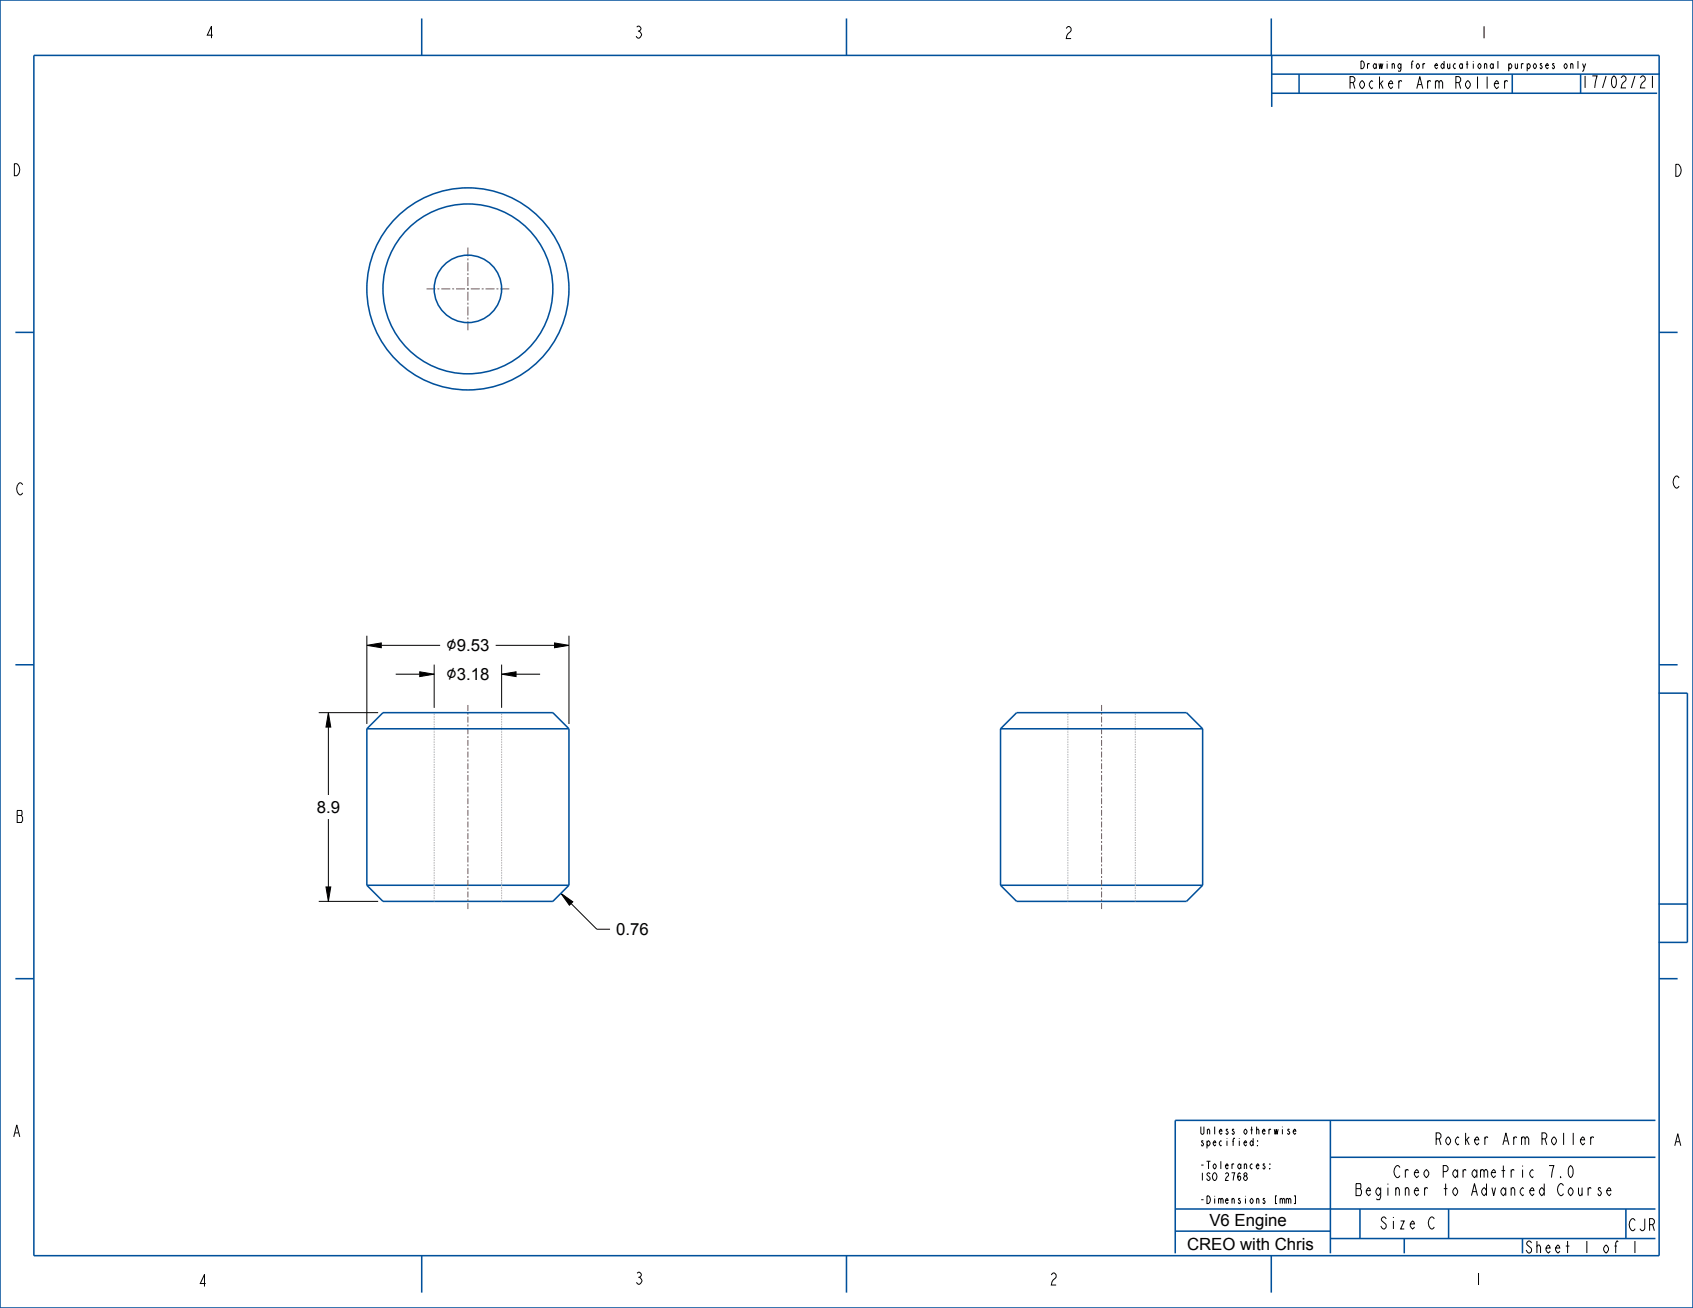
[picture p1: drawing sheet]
<svg xmlns="http://www.w3.org/2000/svg" width="559mm" height="432mm" viewBox="0 0 559 432" stroke-linecap="round" stroke-linejoin="round" font-family="sans-serif">
<path d="M121.1 213l4.7-.8v1.6zM183 212.2l4.8 .8-4.8 .8zM108.4 235.3l.8 4.7h-1.6zM138.5 221.8l4.8 .8-4.8 .8zM165.6 222.6l4.7-.8v1.6zM107.6 292.8h1.6l-.8 4.8zM185.1 294.9l4 2.8-1.2 1.1z" fill="#000"/>
<g fill="none" stroke="#000" stroke-width=".33">
<path d="M523.4 21l-.5 1.5M121.1 213l4.7-.8v1.6zM121.1 209.9v29.1M125.8 213h19.5M143.3 219.4v14.3M163.6 213h19.4M165.6 219.4v14.3M183 212.2l4.8 .8-4.8 .8zM187.8 209.9v29.1M105.2 235.3h19.6M108.4 235.3l.8 4.7h-1.6zM130.6 222.6h7.9"/>
<path d="M138.5 221.8l4.8 .8-4.8 .8zM165.6 222.6l4.7-.8v1.6zM170.3 222.6h8M108.4 240v22.4M108.4 270.4v22.4M105.2 297.6h19.6M107.6 292.8h1.6l-.8 4.8zM185.1 294.9l4 2.8-1.2 1.1zM188.5 298.3l8.5 8.5h4.4"/>
</g>
<g fill="none" stroke="#00509b" stroke-width=".51">
<path d="M0 0h558.8v431.8h-558.8zM11.2 18.3h536.4v396.2h-536.4zM139.2 6.1v12.2M279.4 6.1v12.2M419.6 6.1v12.2M419.8 18.2v17.1M419.8 30.8h127.2M419.8 24.5h128.1M428.8 24.5v6.3M499.1 24.5v6.3M5.1 109.7h6.1M547.6 109.7h6.1"/>
<path d="M5.1 219.5h6.1M547.6 219.5h6.1M547.5 228.8h9.4v82.3h-9.4M121.1 240.6l5.3-5.3h56.1l5.3 5.3M121.1 240.6v51.6M121.1 240.6h66.7M187.8 240.6v51.6M330.2 240.6h66.7M330.2 240.6l5.4-5.3h56l5.3 5.3M330.2 240.6v51.6M396.9 240.6v51.6M121.1 292.2l5.3 5.4h56.1l5.3-5.4"/>
<path d="M121.1 292.2h66.7M330.2 292.2l5.4 5.4h56l5.3-5.4M330.2 292.2h66.7M547.5 298.4h9.4M5.1 323.1h6.1M547.6 323.1h6.1M439.1 369.9v43.8M546.4 369.9h-158.5v43.8M387.9 399.1h158.5M439.1 382h107.3M448.9 399.1v9.8M478.1 399.1v9.8"/>
<path d="M536.7 399.1v9.8M139.2 414.5v12.2M279.4 414.5v12.2M387.9 406.4h51.2M419.6 414.5v12.2M439.1 408.9h107.3M463.5 408.9v4.8"/>
<circle cx="154.4" cy="95.4" r="33.4"/>
<circle cx="154.4" cy="95.4" r="28"/>
<circle cx="154.4" cy="95.4" r="11.1"/>
</g>
<g fill="none" stroke="#afafb4" stroke-width=".33">
<path d="M143.3 235.6v.5M143.3 236.4v.5M143.3 237.3v.5M143.3 238.1v.5M143.3 238.9v.5M143.3 239.8v.5M165.6 235.6v.5M165.6 236.4v.5M165.6 237.3v.5M165.6 238.1v.5M165.6 238.9v.5M165.6 239.8v.5"/>
<path d="M352.5 235.6v.5M352.5 236.4v.5M352.5 237.3v.5M352.5 238.1v.5M352.5 238.9v.5M352.5 239.8v.5M374.7 235.6v.5M374.7 236.4v.5M374.7 237.3v.5M374.7 238.1v.5M374.7 238.9v.5M374.7 239.8v.5"/>
<path d="M143.3 240.6v.5M143.3 241.4v.5M143.3 242.2v.5M143.3 243.1v.5M143.3 243.9v.5M143.3 244.7v.5M143.3 245.6v.5M143.3 246.4v.5M143.3 247.2v.5M143.3 248.1v.5M143.3 248.9v.5M143.3 249.7v.5"/>
<path d="M143.3 250.6v.4M143.3 251.4v.5M143.3 252.2v.5M143.3 253v.5M143.3 253.9v.5M143.3 254.7v.5M143.3 255.5v.5M143.3 256.4v.5M143.3 257.2v.5M143.3 258v.5M143.3 258.9v.5M143.3 259.7v.5"/>
<path d="M165.6 240.6v.5M165.6 241.4v.5M165.6 242.2v.5M165.6 243.1v.5M165.6 243.9v.5M165.6 244.7v.5M165.6 245.6v.5M165.6 246.4v.5M165.6 247.2v.5M165.6 248.1v.5M165.6 248.9v.5M165.6 249.7v.5"/>
<path d="M165.6 250.6v.4M165.6 251.4v.5M165.6 252.2v.5M165.6 253v.5M165.6 253.9v.5M165.6 254.7v.5M165.6 255.5v.5M165.6 256.4v.5M165.6 257.2v.5M165.6 258v.5M165.6 258.9v.5M165.6 259.7v.5"/>
<path d="M352.5 240.6v.5M352.5 241.4v.5M352.5 242.2v.5M352.5 243.1v.5M352.5 243.9v.5M352.5 244.7v.5M352.5 245.6v.5M352.5 246.4v.5M352.5 247.2v.5M352.5 248.1v.5M352.5 248.9v.5M352.5 249.7v.5"/>
<path d="M352.5 250.6v.4M352.5 251.4v.5M352.5 252.2v.5M352.5 253v.5M352.5 253.9v.5M352.5 254.7v.5M352.5 255.5v.5M352.5 256.4v.5M352.5 257.2v.5M352.5 258v.5M352.5 258.9v.5M352.5 259.7v.5"/>
<path d="M374.7 240.6v.5M374.7 241.4v.5M374.7 242.2v.5M374.7 243.1v.5M374.7 243.9v.5M374.7 244.7v.5M374.7 245.6v.5M374.7 246.4v.5M374.7 247.2v.5M374.7 248.1v.5M374.7 248.9v.5M374.7 249.7v.5"/>
<path d="M374.7 250.6v.4M374.7 251.4v.5M374.7 252.2v.5M374.7 253v.5M374.7 253.9v.5M374.7 254.7v.5M374.7 255.5v.5M374.7 256.4v.5M374.7 257.2v.5M374.7 258v.5M374.7 258.9v.5M374.7 259.7v.5"/>
<path d="M143.3 260.5v.5M143.3 261.3v.5M143.3 262.2v.5M143.3 263v.5M143.3 263.8v.5M143.3 264.7v.5M143.3 265.5v.5M143.3 266.3v.5M143.3 267.2v.5M143.3 268v.5M143.3 268.8v.5M143.3 269.7v.5"/>
<path d="M143.3 270.5v.5M143.3 271.3v.5M143.3 272.1v.5M143.3 273v.5M143.3 273.8v.5M143.3 274.6v.5M143.3 275.5v.5M143.3 276.3v.5M143.3 277.1v.5M143.3 278v.5M143.3 278.8v.5M143.3 279.6v.5"/>
<path d="M165.6 260.5v.5M165.6 261.3v.5M165.6 262.2v.5M165.6 263v.5M165.6 263.8v.5M165.6 264.7v.5M165.6 265.5v.5M165.6 266.3v.5M165.6 267.2v.5M165.6 268v.5M165.6 268.8v.5M165.6 269.7v.5"/>
<path d="M165.6 270.5v.5M165.6 271.3v.5M165.6 272.1v.5M165.6 273v.5M165.6 273.8v.5M165.6 274.6v.5M165.6 275.5v.5M165.6 276.3v.5M165.6 277.1v.5M165.6 278v.5M165.6 278.8v.5M165.6 279.6v.5"/>
<path d="M352.5 260.5v.5M352.5 261.3v.5M352.5 262.2v.5M352.5 263v.5M352.5 263.8v.5M352.5 264.7v.5M352.5 265.5v.5M352.5 266.3v.5M352.5 267.2v.5M352.5 268v.5M352.5 268.8v.5M352.5 269.7v.5"/>
<path d="M352.5 270.5v.5M352.5 271.3v.5M352.5 272.1v.5M352.5 273v.5M352.5 273.8v.5M352.5 274.6v.5M352.5 275.5v.5M352.5 276.3v.5M352.5 277.1v.5M352.5 278v.5M352.5 278.8v.5M352.5 279.6v.5"/>
<path d="M374.7 260.5v.5M374.7 261.3v.5M374.7 262.2v.5M374.7 263v.5M374.7 263.8v.5M374.7 264.7v.5M374.7 265.5v.5M374.7 266.3v.5M374.7 267.2v.5M374.7 268v.5M374.7 268.8v.5M374.7 269.7v.5"/>
<path d="M374.7 270.5v.5M374.7 271.3v.5M374.7 272.1v.5M374.7 273v.5M374.7 273.8v.5M374.7 274.6v.5M374.7 275.5v.5M374.7 276.3v.5M374.7 277.1v.5M374.7 278v.5M374.7 278.8v.5M374.7 279.6v.5"/>
<path d="M143.3 280.5v.5M143.3 281.3v.5M143.3 282.1v.5M143.3 282.9v.5M143.3 283.8v.5M143.3 284.6v.5M143.3 285.4v.5M143.3 286.3v.5M143.3 287.1v.5M143.3 287.9v.5M143.3 288.8v.5M143.3 289.6v.5"/>
<path d="M143.3 290.4v.5M143.3 291.3v.5M143.3 292.1v.5M143.3 292.9v.5M143.3 293.7v.5M143.3 294.6v.5M143.3 295.4v.5M143.3 296.2v.5M143.3 297.1v.5M165.6 280.5v.5M165.6 281.3v.5M165.6 282.1v.5"/>
<path d="M165.6 282.9v.5M165.6 283.8v.5M165.6 284.6v.5M165.6 285.4v.5M165.6 286.3v.5M165.6 287.1v.5M165.6 287.9v.5M165.6 288.8v.5M165.6 289.6v.5M165.6 290.4v.5M165.6 291.3v.5M165.6 292.1v.5"/>
<path d="M165.6 292.9v.5M165.6 293.7v.5M165.6 294.6v.5M165.6 295.4v.5M165.6 296.2v.5M165.6 297.1v.5M352.5 280.5v.5M352.5 281.3v.5M352.5 282.1v.5M352.5 282.9v.5M352.5 283.8v.5M352.5 284.6v.5"/>
<path d="M352.5 285.4v.5M352.5 286.3v.5M352.5 287.1v.5M352.5 287.9v.5M352.5 288.8v.5M352.5 289.6v.5M352.5 290.4v.5M352.5 291.3v.5M352.5 292.1v.5M352.5 292.9v.5M352.5 293.7v.5M352.5 294.6v.5"/>
<path d="M352.5 295.4v.5M352.5 296.2v.5M352.5 297.1v.5M374.7 280.5v.5M374.7 281.3v.5M374.7 282.1v.5M374.7 282.9v.5M374.7 283.8v.5M374.7 284.6v.5M374.7 285.4v.5M374.7 286.3v.5M374.7 287.1v.5"/>
<path d="M374.7 287.9v.5M374.7 288.8v.5M374.7 289.6v.5M374.7 290.4v.5M374.7 291.3v.5M374.7 292.1v.5M374.7 292.9v.5M374.7 293.7v.5M374.7 294.6v.5M374.7 295.4v.5M374.7 296.2v.5M374.7 297.1v.5"/>
</g>
<g fill="none" stroke="#785055" stroke-width=".33">
<path d="M140.8 95.4h3M144.4 95.4h.6M145.6 95.4h3M149.3 95.4h.6M150.5 95.4h3M154.1 95.4h.7M154.4 81.7v3M154.4 85.3v.6M154.4 86.6v3M154.4 90.2v.6M154.4 91.4v3M154.4 95.1v.6"/>
<path d="M154.4 96.3v3M154.4 99.9v.7M155.4 95.4h3M159 95.4h.6M160.3 95.4h2.9M163.9 95.4h.6M165.1 95.4h3M154.4 101.2v3M154.4 104.8v.6M154.4 106.1v2.9M154.4 232.7v2M154.4 235.3v.6"/>
<path d="M154.4 236.6v1.9M154.4 239.2v.6M363.6 232.7v2M363.6 235.3v.6M363.6 236.6v1.9M363.6 239.2v.6M154.4 240.4v2M154.4 243v.6M154.4 244.3v1.9M154.4 246.9v.6M154.4 248.1v2M154.4 250.7v.6"/>
<path d="M154.4 252v1.9M154.4 254.6v.6M154.4 255.8v2M154.4 258.4v.6M154.4 259.7v1.9M363.6 240.4v2M363.6 243v.6M363.6 244.3v1.9M363.6 246.9v.6M363.6 248.1v2M363.6 250.7v.6M363.6 252v1.9"/>
<path d="M363.6 254.6v.6M363.6 255.8v2M363.6 258.4v.6M363.6 259.7v1.9M154.4 262.3v.6M154.4 263.5v2M154.4 266.1v.6M154.4 267.4v1.9M154.4 270v.6M154.4 271.2v2M154.4 273.8v.6M154.4 275.1v1.9"/>
<path d="M154.4 277.6v.7M154.4 278.9v2M363.6 262.3v.6M363.6 263.5v2M363.6 266.1v.6M363.6 267.4v1.9M363.6 270v.6M363.6 271.2v2M363.6 273.8v.6M363.6 275.1v1.9M363.6 277.6v.7M363.6 278.9v2"/>
<path d="M154.4 281.5v.6M154.4 282.8v1.9M154.4 285.3v.7M154.4 286.6v2M154.4 289.2v.6M154.4 290.4v2M154.4 293v.7M154.4 294.3v2M154.4 296.9v.6M154.4 298.1v2M363.6 281.5v.6M363.6 282.8v1.9"/>
<path d="M363.6 285.3v.7M363.6 286.6v2M363.6 289.2v.6M363.6 290.4v2M363.6 293v.7M363.6 294.3v2M363.6 296.9v.6M363.6 298.1v2"/>
</g>
<g font-size="6">
<text x="147.3" y="215">⌀9.53</text>
<text x="147.3" y="224.6">⌀3.18</text>
</g>
<g font-size="5.5">
<text x="104.5" y="268.4">8.9</text>
<text x="203.3" y="308.7">0.76</text>
<text x="399.2" y="404.6">V6 Engine</text>
<text x="391.8" y="412.6">CREO with Chris</text>
</g>
<g font-size="5.2">
<text x="67.6" y="12.6">4</text>
<text x="209.2" y="12.6">3</text>
<text x="351.1" y="12.7">2</text>
<text x="488.2" y="12.6">1</text>
<text x="444.8" y="29.3">Rocker Arm Roller</text>
<text x="3.9" y="58">D</text>
<text x="552.3" y="58.2">D</text>
<text x="551.8" y="161.1">C</text>
<text x="5.1" y="163.4">C</text>
<text x="5.1" y="271.5">B</text>
<text x="3.9" y="375.3">A</text>
<text x="473.2" y="378">Rocker Arm Roller</text>
<text x="552.2" y="378.2">A</text>
<text x="460.4" y="388.8">Creo Parametric 7.0</text>
<text x="448.1" y="394.7">Beginner to Advanced Course</text>
<text x="455.2" y="405.7">Size C</text>
<text x="537.3" y="406.3">CJR</text>
<text x="65.3" y="424.7">4</text>
<text x="209.3" y="424">3</text>
<text x="346.2" y="424.2">2</text>
<text x="486.4" y="424.2">1</text>
</g>
<g font-size="5.2" fill="#00509b">
<text x="521.6" y="29">17/02/21</text>
<text x="503.1" y="413.7">Sheet 1 of 1</text>
</g>
<g font-size="3.3">
<text x="448.7" y="22.7">Drawing for educational purposes only</text>
<text x="395.8" y="374.5">Unless otherwise</text>
<text x="395.8" y="378.3">specified:</text>
<text x="395.8" y="385.9">-Tolerances:</text>
<text x="395.8" y="389.7">ISO 2768</text>
<text x="395.8" y="397.3">-Dimensions [mm]</text>
</g>
</svg>
